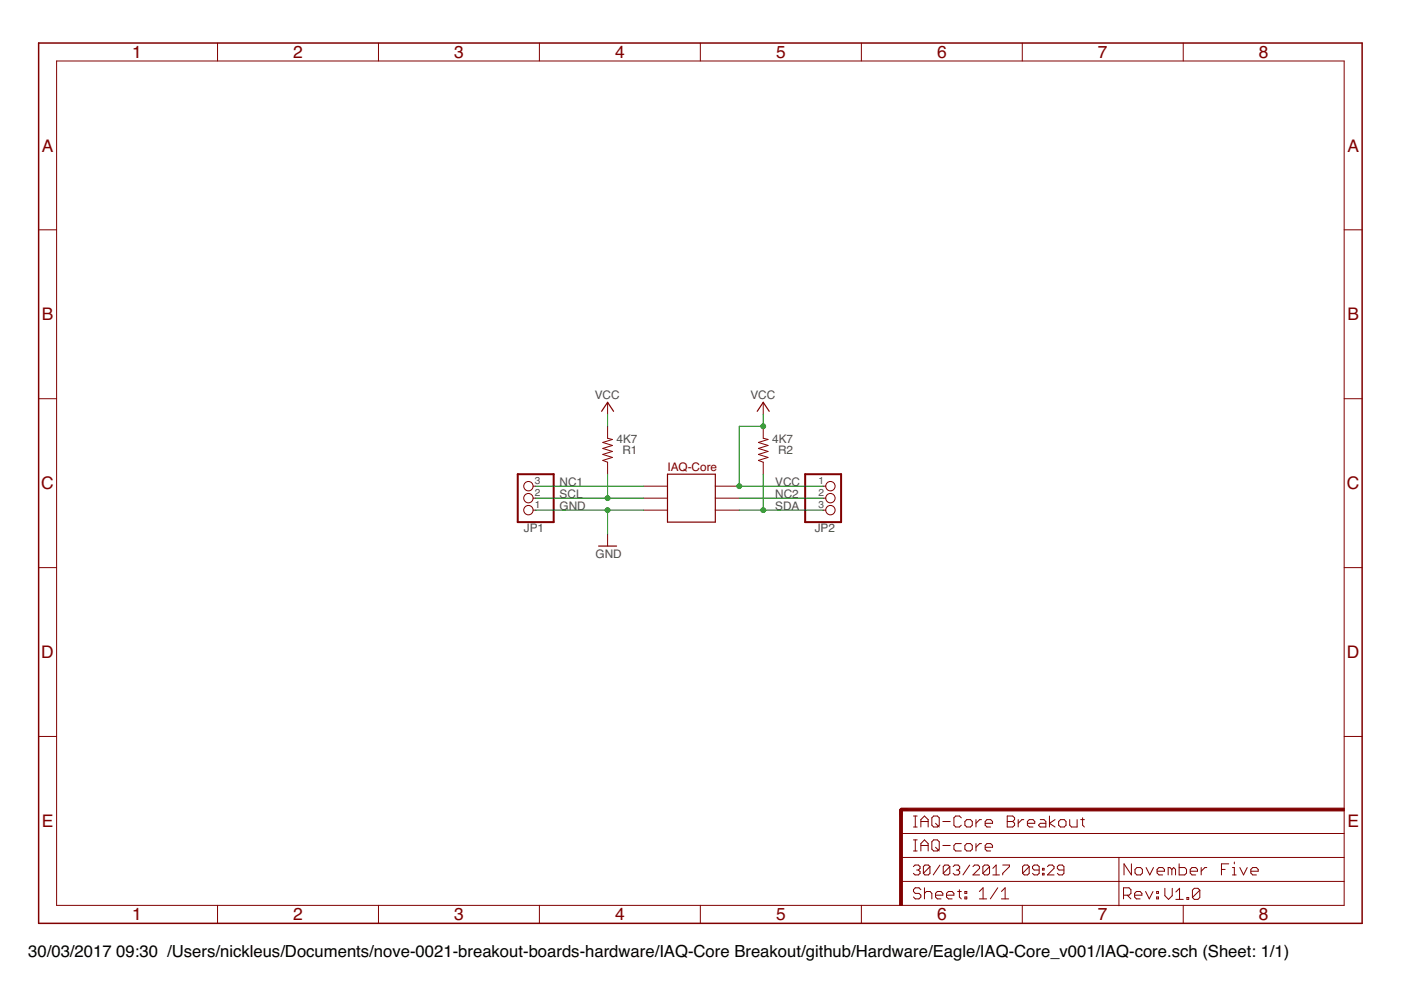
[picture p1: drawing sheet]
<svg xmlns="http://www.w3.org/2000/svg" width="297mm" height="210mm" viewBox="0 0 297 210" stroke-linecap="round" stroke-linejoin="round" font-family="sans-serif">
<path d="M127.6 87.2l1.2-1.9 1.3 1.9M160.5 87.2l1.3-1.9 1.3 1.9M126.9 115.8h3.8M141.5 100.5h10.2v10.2h-10.2z" fill="none" stroke="#800000" stroke-width=".25"/>
<g fill="none" stroke="#800000" stroke-width=".21">
<path d="M12 12.9h273v179.1h-273zM46.1 9.1v3.8M80.2 9.1v3.8M114.4 9.1v3.8M148.5 9.1v3.8M182.6 9.1v3.8M216.7 9.1v3.8M250.9 9.1v3.8M8.2 48.7h3.8M285 48.7h3.8M8.2 84.5h3.8M128.8 85.3v2.5"/>
<path d="M128.8 90.4v2.5l1 .3-2 .6 2 .6-2 .7 2 .6-2 .7 2 .6-2 .6 1 .4v2.5M161.8 90.4v2.5l1 .3-2 .6 2 .6-2 .7 2 .6-2 .7 2 .6-2 .6 1 .4v2.5M161.8 85.3v2.5M285 84.5h3.8M113 108.2h.6M113 105.6h.6M113 103.1h.6M128.8 113.2v2.6M136.4 108.2h5.1M136.4 105.6h5.1M136.4 103.1h5.1M151.7 108.2h5"/>
<path d="M151.7 105.6h5M151.7 103.1h5M174.5 108.2h.6M174.5 105.6h.6M174.5 103.1h.6M8.2 120.4h3.8M285 120.4h3.8M8.2 156.1h3.8M285 156.1h3.8M191 176.7h94M193.7 178.1h.8M193.7 175.3h.8"/>
<path d="M193.7 173h.8M194.1 173v2.3M194.1 178.1v2.3M195.2 175.3v-1.5l.8-.8 .8 .8v1.5M195.2 179.3h1.6M195.2 174.2h1.6M198 178.1h.7l.4 .4v1.5l-.4 .4h-.7l-.4-.4v-1.5zM198 173h.7l.4 .4v1.6l-.4 .3h-.7l-.4-.3v-1.6zM198.4 179.6l.7 .8M198.4 174.6l.7 .7M199.9 179.3h1.6M199.9 174.2h1.6"/>
<path d="M203.8 178.9h-1.2l-.4 .4v.7l.4 .4h1.2M203.8 173.4l-.4-.4h-.8l-.4 .4v1.6l.4 .3h.8l.4-.3M204.6 179.3l.4-.4h.8l.3 .4v.7l-.3 .4h-.8l-.4-.4zM204.6 174.2l.4-.4h.8l.3 .4v.8l-.3 .3h-.8l-.4-.3zM206.9 173.8v1.5M206.9 178.9v1.5M208.1 178.9h-.4l-.8 .7M208.1 173.8h-.4l-.8 .8M208.9 179.6h1.5v-.3l-.4-.4h-.7l-.4 .4v.7l.4 .4h.7M208.9 174.6h1.5v-.4l-.4-.4h-.7l-.4 .4v.8l.4 .3h.7M213.6 173h1.1l.4 .4v.4l-.4 .4 .4 .4v.4l-.4 .3h-1.1zM213.6 174.2h1.1"/>
<path d="M215.9 173.8v1.5M217.1 173.8h-.4l-.8 .8M217.8 174.6h1.6v-.4l-.4-.4h-.8l-.4 .4v.8l.4 .3h.8M220.6 173.8h.7l.4 .4v1.1h-1.1l-.4-.3 .4-.4h1.1M222.5 173v2.3M223.7 173.8l-1.2 .8 1.2 .7M224.5 174.2l.4-.4h.7l.4 .4v.8l-.4 .3h-.7l-.4-.3zM226.8 173.8v1.2l.4 .3h1.2v-1.5M229.1 173.8h.8M229.5 173.4v1.6l.4 .3M46.1 192v3.8M80.2 192v3.8"/>
<path d="M114.4 192v3.8M148.5 192v3.8M182.6 192v3.8M191 186.9h94M191 181.8h94M193.7 183.7l.3-.3h.7l.4 .3v.4l-.4 .4M193.7 180.4h.8M194.4 184.5h.3M194.7 184.5l.4 .3v.4l-.4 .3h-.7l-.3-.3M195.2 180.4v-1.5l.8-.8 .8 .8v1.5M195.2 188.6l-.4-.4h-.7l-.4 .4v.4l.4 .4h.7l.4 .4v.4l-.4 .4h-.7l-.4-.4M196 189.4l.4-.4h.8l.4 .4v1.2"/>
<path d="M196 188.2v2.4M197.2 183.7l-.4-.3h-.7l-.3 .3v1.5M197.2 183.7v1.5l-.4 .3h-.7l-.3-.3M197.2 183.7l-1.4 1.5M198.4 189.8h1.5v-.4l-.4-.4h-.8l-.3 .4v.8l.3 .4h.8M199.3 183.4l-1.4 2.1M200.7 189.8h1.5v-.4l-.3-.4h-.8l-.4 .4v.8l.4 .4h.8M201.4 183.7l-.4-.3h-.7l-.3 .3v1.5M201.4 183.7v1.5l-.4 .3h-.7l-.3-.3M201.4 183.7l-1.4 1.5M202.1 183.7l.3-.3h.7l.4 .3v.4l-.4 .4M202.8 184.5h.3"/>
<path d="M203 189h.8M203.1 184.5l.4 .3v.4l-.4 .3h-.7l-.3-.3M203.4 188.6v1.6l.4 .4M204.6 189h.4v.4h-.4zM204.6 190.2h.4v.4h-.4zM205.6 183.4l-1.4 2.1M206.3 183.7l.3-.3h.7l.4 .3v.4l-1.4 1.4h1.4M207.6 189l.8-.8v2.4M207.6 190.6h1.6M209.8 183.7l-.4-.3h-.7l-.3 .3v1.5M209.8 183.7v1.5l-.4 .3h-.7l-.3-.3M209.8 183.7l-1.4 1.5"/>
<path d="M210.5 185.5h1.4M210.5 184.1l.7-.7v2.1M211.5 188.2l-1.5 2.4M212.3 190.6h1.6M212.3 189l.8-.8v2.4M212.6 183.4h1.4v.3l-1.4 1.5v.3M216.7 192v3.8M218.2 183.7l-.3-.3h-.7l-.4 .3v1.5M218.2 183.7v1.5l-.3 .3h-.7l-.4-.3M218.2 183.7l-1.4 1.5M220.3 184.5h-1l-.4-.4v-.4l.4-.3h.7l.3 .3v1.5l-.3 .3h-.7l-.4-.3M221 184.1h.4v.4h-.4z"/>
<path d="M221 185.2h.4v.3h-.4zM222.1 183.7l.3-.3h.7l.4 .3v.4l-1.4 1.4h1.4M225.6 184.5h-1.1l-.3-.4v-.4l.3-.3h.7l.4 .3v1.5l-.4 .3h-.7l-.3-.3M237.2 181.8v10.2M238.2 189.8h1.2l.4-.4v-.8l-.4-.4h-1.2v2.4M239 189.8l.8 .8M239.9 183.2v2.3l-1.6-2.3v2.3M240.6 189.8h1.5v-.4l-.4-.4h-.8l-.3 .4v.8l.3 .4h.8M240.6 184.3l.4-.4h.8l.4 .4v.8l-.4 .4h-.8l-.4-.4zM242.9 189l.8 1.6 .8-1.6M243 183.9l.8 1.6 .8-1.6M245.2 190.2h.4v.4h-.4z"/>
<path d="M245.2 189h.4v.4h-.4zM245.3 184.7h1.6v-.4l-.4-.4h-.8l-.4 .4v.8l.4 .4h.8M247 188.3v1.6l.8 .8 .7-.8v-1.6M248.5 184.3l-.4-.4h-.4v1.6M248.5 184.3v1.2M248.5 184.3l.3-.4 .4 .4v1.2M249.3 189.1l.8-.8v2.4M249.3 190.7h1.6M250 183.2v2.3h1.2l.4-.4v-.8l-.4-.4h-1.2M250.9 192v3.8M251.7 190.3h.3v.4h-.3zM252.3 184.7h1.6v-.4l-.4-.4h-.8l-.4 .4v.8l.4 .4h.8"/>
<path d="M254.4 188.7v1.6l-.4 .4h-.8l-.4-.4M254.4 188.7l-.4-.4h-.8l-.4 .4v1.6M254.4 188.7l-1.6 1.6M254.7 183.9v1.6M255.9 183.9h-.4l-.8 .8M259 184.3h.8M260.5 183.2h-1.5v2.3M261.3 185.5h.8M261.3 183.9h.4v1.6M261.7 182.8v.4M262.9 183.9l.8 1.6 .7-1.6M265.2 184.7h1.6v-.4l-.4-.4h-.8l-.4 .4v.8l.4 .4h.8"/>
<circle cx="112" cy="108.2" r=".99"/>
<circle cx="112" cy="105.6" r=".99"/>
<circle cx="112" cy="103.1" r=".99"/>
<circle cx="176.1" cy="108.2" r=".99"/>
<circle cx="176.1" cy="105.6" r=".99"/>
<circle cx="176.1" cy="103.1" r=".99"/>
</g>
<path d="M109.8 100.5h7.6v10.2h-7.6zM170.7 100.5h7.6v10.2h-7.6z" fill="none" stroke="#800000" stroke-width=".42"/>
<g fill="#800000" stroke="#800000" stroke-width=".21">
<path d="M190.7 171.6h.6v20.4h-.6z"/>
<path d="M191 171.3h94v.6h-94z"/>
</g>
<path d="M192.3 171.6h-1.3v1.3" fill="none" stroke="#800000" stroke-width=".61"/>
<path d="M8.2 9.1h280.6v186.7h-280.6z" fill="none" stroke="#800000" stroke-width=".32"/>
<path d="M128.8 87.8v2.6M161.8 87.8v2.6h-5.1v12.7h17.8M113.6 103.1h22.8M113.6 105.6h22.8M113.6 108.2h22.8M128.8 100.5v5.1M128.8 108.2v5M156.7 105.6h17.8M156.7 108.2h17.8M161.8 100.5v7.7" fill="none" stroke="#008000" stroke-width=".21"/>
<g fill="#008000" stroke="#008000" stroke-width=".21">
<circle cx="156.7" cy="103.1" r=".51"/>
<circle cx="161.8" cy="90.4" r=".51"/>
<circle cx="128.8" cy="105.6" r=".51"/>
<circle cx="128.8" cy="108.2" r=".51"/>
<circle cx="161.8" cy="108.2" r=".51"/>
</g>
<g font-size="3.7" fill="#800000">
<text x="28" y="12.3">1</text>
<text x="62.2" y="12.3">2</text>
<text x="96.3" y="12.3">3</text>
<text x="130.4" y="12.3">4</text>
<text x="164.5" y="12.3">5</text>
<text x="198.7" y="12.3">6</text>
<text x="232.8" y="12.3">7</text>
<text x="266.9" y="12.3">8</text>
<text x="8.9" y="32.1">A</text>
<text x="285.7" y="32.1">A</text>
<text x="8.9" y="67.9">B</text>
<text x="285.7" y="67.9">B</text>
<text x="8.8" y="103.7">C</text>
<text x="285.6" y="103.7">C</text>
<text x="8.8" y="139.5">D</text>
<text x="285.6" y="139.5">D</text>
<text x="8.9" y="175.3">E</text>
<text x="285.7" y="175.3">E</text>
<text x="28" y="195.1">1</text>
<text x="62.2" y="195.1">2</text>
<text x="96.3" y="195.1">3</text>
<text x="130.4" y="195.1">4</text>
<text x="164.5" y="195.1">5</text>
<text x="198.7" y="195.1">6</text>
<text x="232.8" y="195.1">7</text>
<text x="266.9" y="195.1">8</text>
</g>
<g font-size="3.5">
<text x="6" y="202.9">30/03/2017</text>
<text x="24.7" y="202.9">09:30 /Users/nickleus/Documents/nove-0021-breakout-boards-hardware/IAQ-Core Breakout/github/Hardware/Eagle/IAQ-Core_v001/IAQ-core.sch (Sheet: 1/1)</text>
</g>
<g font-size="2.5" fill="#505050">
<text x="126.1" y="84.5">VCC</text>
<text x="159.1" y="84.5">VCC</text>
<text x="130.7" y="93.9">4K7</text>
<text x="163.7" y="93.9">4K7</text>
<text x="132" y="96.2">R1</text>
<text x="165" y="96.2">R2</text>
<text x="118.7" y="105.6">SCL</text>
<text x="118.7" y="103.1">NC1</text>
<text x="164.4" y="103.1">VCC</text>
<text x="164.4" y="105.6">NC2</text>
<text x="111.1" y="112.9">JP1</text>
<text x="118.7" y="108.2">GND</text>
<text x="164.4" y="108.2">SDA</text>
<text x="172.7" y="112.9">JP2</text>
<text x="126.3" y="118.3">GND</text>
</g>
<text font-size="2.5" fill="#800000" x="141.5" y="99.8">IAQ-Core</text>
<g font-size="2.1" fill="#505050">
<text x="113.4" y="107.8">1</text>
<text x="113.4" y="105.3">2</text>
<text x="113.4" y="102.7">3</text>
<text x="173.5" y="102.7">1</text>
<text x="173.5" y="105.3">2</text>
<text x="173.5" y="107.8">3</text>
</g>
</svg>
